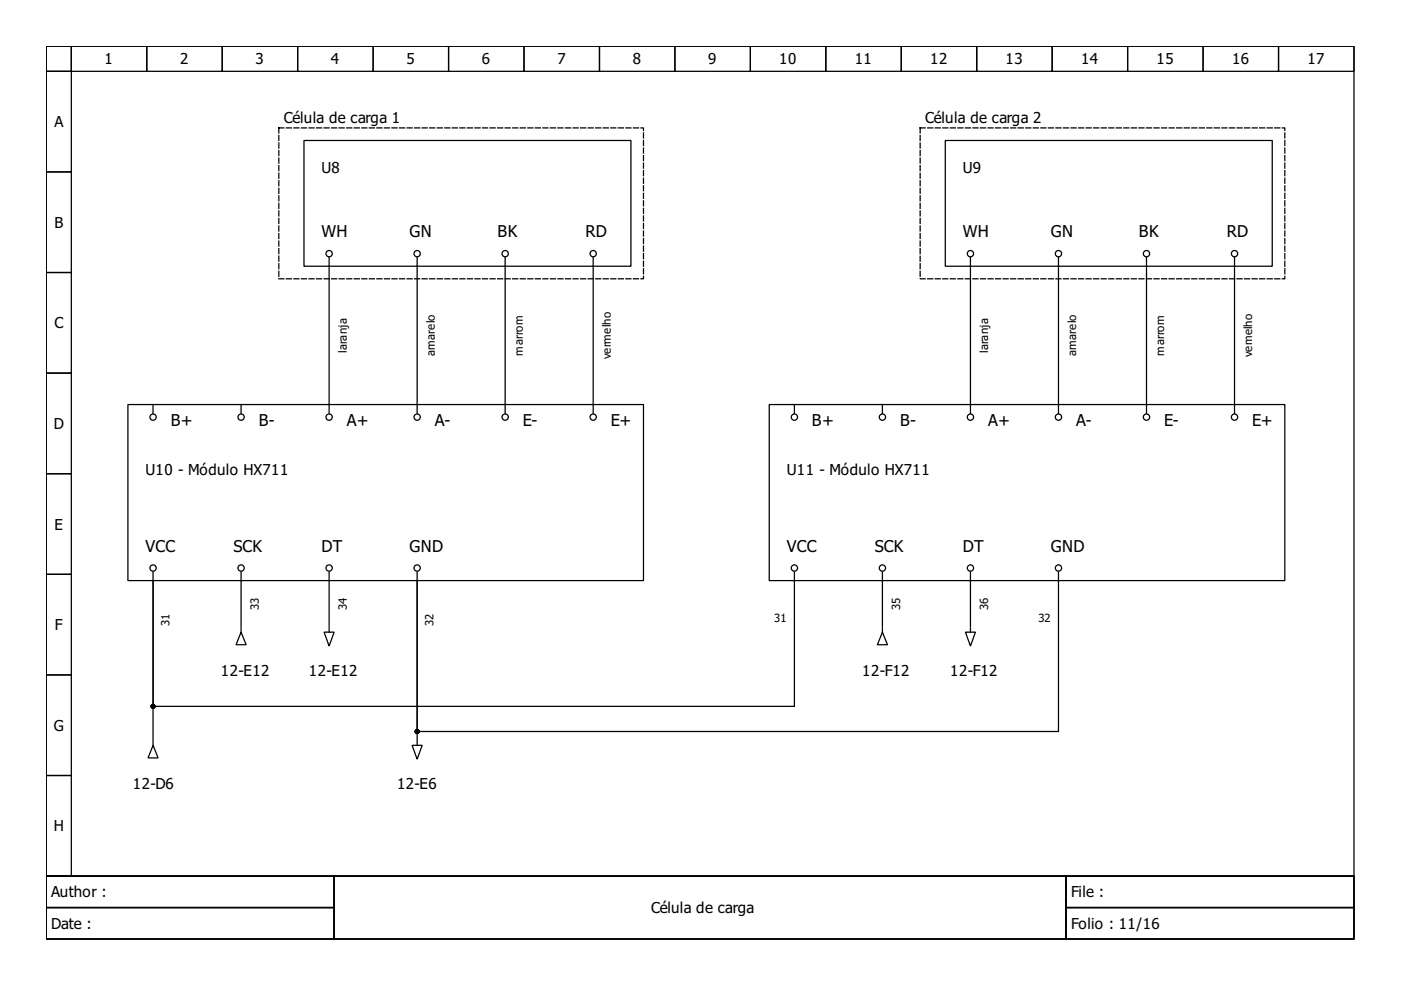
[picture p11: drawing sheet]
<svg xmlns="http://www.w3.org/2000/svg" width="297mm" height="210mm" viewBox="0 0 297 210" stroke-linecap="round" stroke-linejoin="round" font-family="sans-serif">
<g fill="none" stroke="#000" stroke-width=".27">
<path d="M9.8 9.8h277.3v176h-277.3zM9.8 9.8h5.3v5.3h-5.3zM9.8 15.1h5.3v21.4h-5.3zM15.1 9.8h16v5.3h-16zM31.1 9.8h16v5.3h-16zM47.1 9.8h16v5.3h-16zM63.1 9.8h16v5.3h-16zM79.1 9.8h16v5.3h-16zM95.1 9.8h16v5.3h-16zM111.1 9.8h16v5.3h-16zM127.1 9.8h16v5.3h-16zM143.1 9.8h16v5.3h-16z"/>
<path d="M159.1 9.8h16v5.3h-16zM175.1 9.8h16v5.3h-16zM191.1 9.8h16v5.3h-16zM207.1 9.8h16v5.3h-16zM223.1 9.8h16v5.3h-16zM239.1 9.8h16v5.3h-16zM255.1 9.8h16v5.3h-16zM271.1 9.8h16v5.3h-16zM9.8 36.5h5.3v21.3h-5.3zM64.4 29.8h69.4v26.6h-69.4zM200.4 29.8h69.3v26.6h-69.3zM9.8 57.8h5.3v21.3h-5.3z"/>
<path d="M69.8 54.6v33M88.4 54.6v33M107.1 54.6v33M125.8 54.6v33M205.8 54.6v33M224.4 54.6v33M243.1 54.6v33M261.7 54.6v33M9.8 79.1h5.3v21.3h-5.3zM27.1 85.8h109.3v37.3h-109.3zM32.5 85.8v1.8M51.1 85.8v1.8"/>
<path d="M163.1 85.8h109.3v37.3h-109.3zM168.4 85.8v1.8M187.1 85.8v1.8M9.8 100.4h5.3v21.4h-5.3zM9.8 121.8h5.3v21.3h-5.3zM32.5 121.2v1.9M32.5 123.1v33.9M51.1 134l1.1 2.7h-2.2zM51.1 121.2v11.8M51.1 133.2v.8M68.7 134h2.1l-1 3zM69.8 121.2v11.8"/>
<path d="M69.8 133.2v.8M88.4 121.2v1.9M88.4 123.1v33.9M168.4 121.2v28.6h-135.9v-26.7M187.1 134l1.1 2.7h-2.2zM187.1 121.2v11.8M187.1 133.2v.8M204.7 134h2.1l-1 3zM205.8 121.2v11.8M205.8 133.2v.8M224.4 121.2v33.9h-136v-32M9.8 143.1h5.3v21.3h-5.3z"/>
<path d="M32.5 158l1 2.7h-2.1zM32.5 157.2v.8M87.4 158h2.1l-1.1 3zM88.4 157.2v.8M9.8 164.4h5.3v21.4h-5.3zM9.8 185.8h277.3v13.3h-277.3zM9.8 185.8h61v6.6h-61zM9.8 192.4h61v6.7h-61zM70.8 185.8h155.2v13.3h-155.2zM226 185.8h61.1v6.6h-61.1zM226 192.4h61.1v6.7h-61.1z"/>
<circle cx="69.8" cy="53.8" r=".67"/>
<circle cx="88.4" cy="53.8" r=".67"/>
<circle cx="107.1" cy="53.8" r=".67"/>
<circle cx="125.8" cy="53.8" r=".67"/>
<circle cx="205.8" cy="53.8" r=".67"/>
<circle cx="224.4" cy="53.8" r=".67"/>
<circle cx="243.1" cy="53.8" r=".67"/>
<circle cx="261.7" cy="53.8" r=".67"/>
<circle cx="32.5" cy="88.4" r=".67"/>
<circle cx="51.1" cy="88.4" r=".67"/>
<circle cx="69.8" cy="88.4" r=".67"/>
<circle cx="88.4" cy="88.4" r=".67"/>
<circle cx="107.1" cy="88.4" r=".67"/>
<circle cx="125.8" cy="88.4" r=".67"/>
<circle cx="168.4" cy="88.4" r=".67"/>
<circle cx="187.1" cy="88.4" r=".67"/>
<circle cx="205.8" cy="88.4" r=".67"/>
<circle cx="224.4" cy="88.4" r=".67"/>
<circle cx="243.1" cy="88.4" r=".67"/>
<circle cx="261.7" cy="88.4" r=".67"/>
<circle cx="32.5" cy="120.4" r=".67"/>
<circle cx="51.1" cy="120.4" r=".67"/>
<circle cx="69.8" cy="120.4" r=".67"/>
<circle cx="88.4" cy="120.4" r=".67"/>
<circle cx="168.4" cy="120.4" r=".67"/>
<circle cx="187.1" cy="120.4" r=".67"/>
<circle cx="205.8" cy="120.4" r=".67"/>
<circle cx="224.4" cy="120.4" r=".67"/>
</g>
<path d="M59.1 27.1h77.3v32h-77.3zM195.1 27.1h77.3v32h-77.3z" fill="none" stroke="#000" stroke-width=".27" stroke-dasharray="1.1 .5"/>
<g fill="#000" stroke="#000" stroke-width=".27">
<circle cx="32.5" cy="149.8" r=".4"/>
<circle cx="88.4" cy="155.1" r=".4"/>
</g>
<g font-size="3.5">
<text x="68.2" y="50.3">WH</text>
<text x="86.8" y="50.3">GN</text>
<text x="105.5" y="50.3">BK</text>
<text x="124.2" y="50.3">RD</text>
<text x="204.2" y="50.3">WH</text>
<text x="222.8" y="50.3">GN</text>
<text x="241.5" y="50.3">BK</text>
<text x="260.1" y="50.3">RD</text>
<text x="36.2" y="90.3">B+</text>
<text x="54.8" y="90.3">B-</text>
<text x="73.5" y="90.3">A+</text>
<text x="92.2" y="90.3">A-</text>
<text x="110.8" y="90.3">E-</text>
<text x="129.5" y="90.3">E+</text>
<text x="172.2" y="90.3">B+</text>
<text x="190.8" y="90.3">B-</text>
<text x="209.5" y="90.3">A+</text>
<text x="228.1" y="90.3">A-</text>
<text x="246.8" y="90.3">E-</text>
<text x="265.5" y="90.3">E+</text>
<text x="30.9" y="117">VCC</text>
<text x="49.5" y="117">SCK</text>
<text x="68.2" y="117">DT</text>
<text x="86.8" y="117">GND</text>
<text x="166.8" y="117">VCC</text>
<text x="185.5" y="117">SCK</text>
<text x="204.2" y="117">DT</text>
<text x="222.8" y="117">GND</text>
</g>
<g font-size="3.2">
<text x="22.2" y="13.7">1</text>
<text x="38.2" y="13.7">2</text>
<text x="54.2" y="13.7">3</text>
<text x="70.2" y="13.7">4</text>
<text x="86.2" y="13.7">5</text>
<text x="102.2" y="13.7">6</text>
<text x="118.2" y="13.7">7</text>
<text x="134.2" y="13.7">8</text>
<text x="150.2" y="13.7">9</text>
<text x="165.2" y="13.7">10</text>
<text x="181.2" y="13.7">11</text>
<text x="197.2" y="13.7">12</text>
<text x="213.2" y="13.7">13</text>
<text x="229.2" y="13.7">14</text>
<text x="245.2" y="13.7">15</text>
<text x="261.2" y="13.7">16</text>
<text x="277.2" y="13.7">17</text>
<text x="11.5" y="27">A</text>
<text x="60.2" y="26.1">Célula de carga 1</text>
<text x="196.2" y="26.1">Célula de carga 2</text>
<text x="68.2" y="36.7">U8</text>
<text x="204.2" y="36.7">U9</text>
<text x="11.5" y="48.3">B</text>
<text x="11.5" y="69.6">C</text>
<text x="11.4" y="91">D</text>
<text x="30.9" y="100.7">U10 - Módulo HX711</text>
<text x="166.8" y="100.7">U11 - Módulo HX711</text>
<text x="11.5" y="112.3">E</text>
<text x="11.7" y="133.6">F</text>
<text x="46.8" y="143.4">12-E12</text>
<text x="65.5" y="143.4">12-E12</text>
<text x="182.8" y="143.4">12-F12</text>
<text x="201.5" y="143.4">12-F12</text>
<text x="11.4" y="155">G</text>
<text x="28.2" y="167.4">12-D6</text>
<text x="84.2" y="167.4">12-E6</text>
<text x="11.4" y="176.3">H</text>
<text x="10.9" y="190.3">Author :</text>
<text x="227.1" y="190.3">File :</text>
<text x="10.9" y="197">Date :</text>
<text x="138" y="193.6">Célula de carga</text>
<text x="227.1" y="197">Folio : 11/16</text>
</g>
<g font-size="2.4">
<text x="73.5" y="74.8" transform="rotate(-90 73.5 74.8)">laranja</text>
<text x="92.2" y="75.5" transform="rotate(-90 92.2 75.5)">amarelo</text>
<text x="110.8" y="75.4" transform="rotate(-90 110.8 75.4)">marrom</text>
<text x="129.5" y="76" transform="rotate(-90 129.5 76)">vermelho</text>
<text x="209.5" y="74.8" transform="rotate(-90 209.5 74.8)">laranja</text>
<text x="228.1" y="75.5" transform="rotate(-90 228.1 75.5)">amarelo</text>
<text x="246.8" y="75.4" transform="rotate(-90 246.8 75.4)">marrom</text>
<text x="265.5" y="75.6" transform="rotate(-90 265.5 75.6)">vemelho</text>
<text x="54.8" y="129.4" transform="rotate(-90 54.8 129.4)">33</text>
<text x="73.5" y="129.4" transform="rotate(-90 73.5 129.4)">34</text>
<text x="164.2" y="131.9">31</text>
<text x="190.8" y="129.4" transform="rotate(-90 190.8 129.4)">35</text>
<text x="209.5" y="129.4" transform="rotate(-90 209.5 129.4)">36</text>
<text x="220.2" y="131.9">32</text>
<text x="35.9" y="132.7" transform="rotate(-90 35.9 132.7)">31</text>
<text x="91.9" y="132.7" transform="rotate(-90 91.9 132.7)">32</text>
</g>
</svg>
